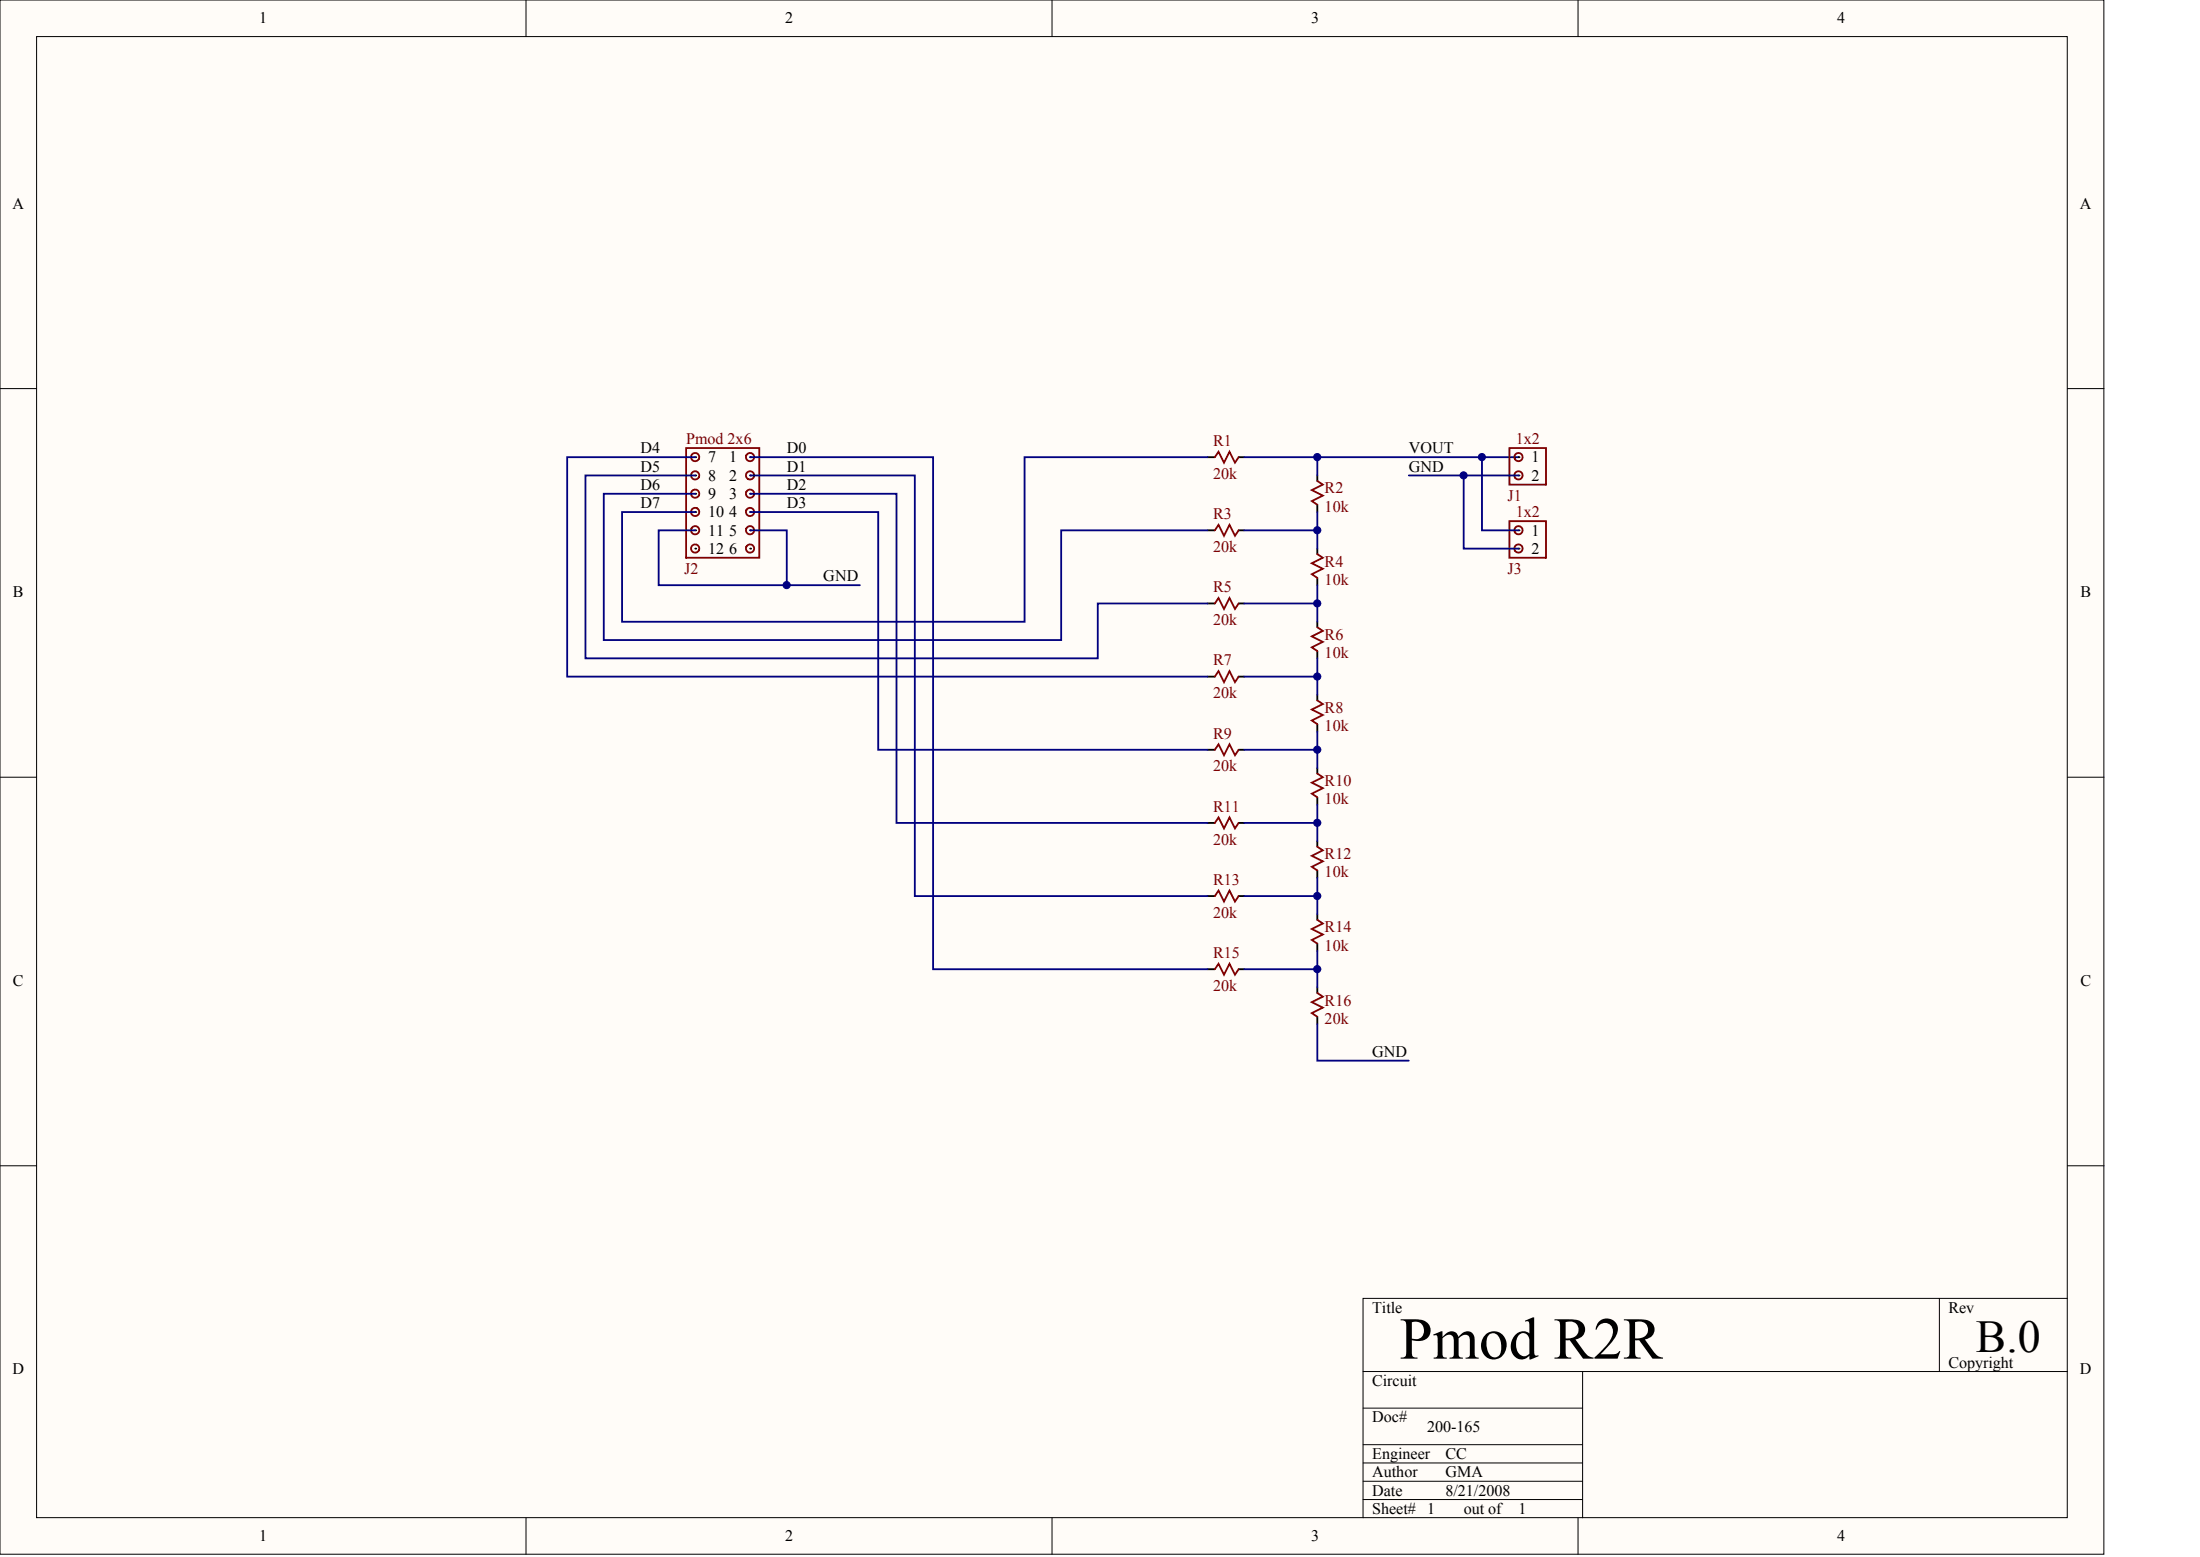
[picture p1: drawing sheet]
<svg xmlns="http://www.w3.org/2000/svg" width="840mm" height="594mm" viewBox="0 0 840 594" stroke-linecap="round" stroke-linejoin="round" font-family="sans-serif">
<g fill="#fffcf8" stroke="#000" stroke-width=".38">
<path d="M0 0h802.9v593h-802.9z"/>
<path d="M14 14h775v565.1h-775z"/>
</g>
<g fill="none" stroke="#000" stroke-width=".38">
<path d="M200.7 0v14M401.5 0v14M602.2 0v14M0 148.3h14M789 148.3h14M0 296.5h14M789 296.5h14M0 444.8h14M789 444.8h14M740.1 495.4v27.9M789 495.4h-268.8v83.7M520.2 523.3h268.8"/>
<path d="M520.2 537.3h83.8M604 523.3v55.8M520.2 558.2h83.8M520.2 551.2h83.8M200.7 579.1v14M401.5 579.1v14M520.2 565.2h83.8M520.2 572.2h83.8M602.2 579.1v14"/>
</g>
<g fill="#000">
<circle cx="265.3" cy="174.4" r=".35"/>
<circle cx="286.3" cy="174.4" r=".35"/>
<circle cx="579.6" cy="174.4" r=".35"/>
<circle cx="265.3" cy="181.4" r=".35"/>
<circle cx="265.3" cy="195.4" r=".35"/>
<circle cx="265.3" cy="188.4" r=".35"/>
<circle cx="286.3" cy="181.4" r=".35"/>
<circle cx="286.3" cy="188.4" r=".35"/>
<circle cx="286.3" cy="195.4" r=".35"/>
<circle cx="579.6" cy="181.4" r=".35"/>
<circle cx="265.3" cy="209.3" r=".35"/>
<circle cx="265.3" cy="202.4" r=".35"/>
<circle cx="286.3" cy="202.4" r=".35"/>
<circle cx="286.3" cy="209.3" r=".35"/>
<circle cx="579.6" cy="202.4" r=".35"/>
<circle cx="579.6" cy="209.3" r=".35"/>
</g>
<g fill="none" stroke="#800000" stroke-width=".7">
<path d="M261.8 171h28v41.8h-28zM463.6 174.4l1.4-2.1 2.1 4.2 2.1-4.2 2.1 4.2 1.4-2.1M576.1 171h13.9v13.9h-13.9zM284.9 187.6a1.57 1.57 0 0 1 2.6-.2 1.57 1.57 0 0 1-.9 2.5 1.57 1.57 0 0 1-1.9-1.8l.2-.5M502.7 183.5l2.1 1.4-4.2 2.1 4.2 2.1-4.2 2.1 2.1 1.4M576.1 198.9h13.9v13.9h-13.9zM266.7 210a1.57 1.57 0 0 0-1.3-2.3 1.57 1.57 0 0 0-1.6 2.1 1.57 1.57 0 0 0 2.6 .6l.3-.3M463.6 202.4l1.4-2.1 2.1 4.1 2.1-4.1 2.1 4.1 1.4-2M502.7 211.4l2.1 1.4-4.2 2.1 4.2 2.1-4.2 2.1 2.1 1.4M463.6 230.3l1.4-2.1 2.1 4.2 2.1-4.2 2.1 4.2 1.4-2.1M502.7 239.3l2.1 1.4-4.2 2.1 4.2 2.1-4.2 2.1 2.1 1.4M463.6 258.2l1.4-2.1 2.1 4.2 2.1-4.2 2.1 4.2 1.4-2.1"/>
<path d="M502.7 267.2l2.1 1.4-4.2 2.1 4.2 2.1-4.2 2.1 2.1 1.4M463.6 286.1l1.4-2.1 2.1 4.2 2.1-4.2 2.1 4.2 1.4-2.1M502.7 295.2l2.1 1.3-4.2 2.1 4.2 2.1-4.2 2.1 2.1 1.4M463.6 314l1.4-2.1 2.1 4.2 2.1-4.2 2.1 4.2 1.4-2.1M502.7 323.1l2.1 1.4-4.2 2 4.2 2.1-4.2 2.1 2.1 1.4M463.6 341.9l1.4-2.1 2.1 4.2 2.1-4.2 2.1 4.2 1.4-2.1M502.7 351l2.1 1.4-4.2 2.1 4.2 2.1-4.2 2 2.1 1.4M463.6 369.8l1.4-2.1 2.1 4.2 2.1-4.2 2.1 4.2 1.4-2.1M502.7 378.9l2.1 1.4-4.2 2.1 4.2 2.1-4.2 2.1 2.1 1.4"/>
<circle cx="265.3" cy="174.4" r="1.57"/>
<circle cx="286.2" cy="174.4" r="1.57"/>
<circle cx="579.5" cy="174.4" r="1.57"/>
<circle cx="265.3" cy="195.3" r="1.57"/>
<circle cx="265.3" cy="181.4" r="1.57"/>
<circle cx="265.3" cy="188.4" r="1.57"/>
<circle cx="286.2" cy="195.3" r="1.57"/>
<circle cx="286.2" cy="181.4" r="1.57"/>
<circle cx="579.5" cy="181.4" r="1.57"/>
<circle cx="265.3" cy="202.3" r="1.57"/>
<circle cx="286.2" cy="202.3" r="1.57"/>
<circle cx="286.2" cy="209.3" r="1.57"/>
<circle cx="579.5" cy="202.3" r="1.57"/>
<circle cx="579.5" cy="209.3" r="1.57"/>
</g>
<g fill="none" stroke="#000" stroke-width=".7">
<path d="M460.8 174.4h2.8M472.7 174.4h2.1M502.7 181.4v2.1M502.7 192.6v2.8M460.8 202.4h2.8M472.7 202.4h2.1M502.7 209.3v2.1M460.8 230.3h2.8M472.7 230.3h2.1M502.7 220.5v2.8M502.7 237.2v2.1M460.8 258.2h2.8"/>
<path d="M472.7 258.2h2.1M502.7 248.4v2.8M502.7 265.1v2.1M502.7 276.3v2.8M460.8 286.1h2.8M472.7 286.1h2.1M502.7 293.1v2.1M460.8 314h2.8M472.7 314h2.1M502.7 304.2v2.8M502.7 321v2.1M502.7 332.1v2.8"/>
<path d="M460.8 341.9h2.8M472.7 341.9h2.1M502.7 348.9v2.1M460.8 369.8h2.8M472.7 369.8h2.1M502.7 360v2.8M502.7 376.8v2.1M502.7 388v2.7"/>
</g>
<g fill="none" stroke="#000080" stroke-width=".7">
<path d="M265.3 174.4h-48.8v83.8h244.3M286.3 174.4h69.8v195.4h104.7M460.8 174.4h-69.8v62.8h-153.6v-41.8h27.9M474.8 174.4h104.8M502.7 174.4v7M565.6 174.4v28h14M265.3 181.4h-41.9v69.8h195.6v-20.9h41.8M265.3 188.4h-34.9v55.8h174.6v-41.8h55.8M286.3 181.4h62.8v160.5h111.7M286.3 188.4h55.8v125.6h118.7M286.3 195.4h48.9v90.7h125.6M502.7 195.4v13.9"/>
<path d="M537.7 181.4h41.9M558.6 181.4v27.9h21M265.3 202.4h-13.9v20.9h48.8v-20.9h-13.9M474.8 202.4h27.9M300.2 223.3h28M474.8 230.3h27.9M502.7 223.3v13.9M474.8 258.2h27.9M502.7 251.2v13.9M502.7 279.1v14M474.8 286.1h27.9M474.8 314h27.9"/>
<path d="M502.7 307v14M502.7 334.9v14M474.8 341.9h27.9M474.8 369.8h27.9M502.7 362.8v14M502.7 390.7v14h35"/>
</g>
<g fill="#000080" stroke="#000080" stroke-width=".38">
<circle cx="300.2" cy="223.2" r="1.36"/>
<circle cx="502.7" cy="369.8" r="1.36"/>
<circle cx="502.7" cy="341.9" r="1.36"/>
<circle cx="502.7" cy="314" r="1.36"/>
<circle cx="502.7" cy="286" r="1.36"/>
<circle cx="502.7" cy="258.1" r="1.36"/>
<circle cx="502.7" cy="230.2" r="1.36"/>
<circle cx="502.7" cy="202.3" r="1.36"/>
<circle cx="502.7" cy="174.4" r="1.36"/>
<circle cx="558.6" cy="181.4" r="1.36"/>
<circle cx="565.6" cy="174.4" r="1.36"/>
</g>
<text font-size="22.7" x="534.2" y="518.4">Pmod R2R</text>
<text font-size="17.4" x="754.1" y="515.8">B.0</text>
<g font-size="6.1">
<text x="98.9" y="9">1</text>
<text x="299.6" y="9">2</text>
<text x="500.4" y="9">3</text>
<text x="701.1" y="9">4</text>
<text x="4.7" y="79.6">A</text>
<text x="793.8" y="79.6">A</text>
<text x="244.4" y="172.9">D4</text>
<text x="300.2" y="172.9">D0</text>
<text x="537.7" y="172.9">VOUT</text>
<text x="244.4" y="179.9">D5</text>
<text x="270.2" y="176.4">7</text>
<text x="278.3" y="176.4">1</text>
<text x="300.2" y="179.9">D1</text>
<text x="537.7" y="179.9">GND</text>
<text x="584.4" y="176.4">1</text>
<text x="270.2" y="183.4">8</text>
<text x="278.3" y="183.4">2</text>
<text x="584.4" y="183.4">2</text>
<text x="244.4" y="186.9">D6</text>
<text x="270.2" y="190.4">9</text>
<text x="278.3" y="190.4">3</text>
<text x="300.2" y="186.9">D2</text>
<text x="244.4" y="193.9">D7</text>
<text x="270.2" y="197.4">10</text>
<text x="278.3" y="197.4">4</text>
<text x="300.2" y="193.9">D3</text>
<text x="270.2" y="204.3">11</text>
<text x="278.3" y="204.3">5</text>
<text x="584.4" y="204.3">1</text>
<text x="270.2" y="211.3">12</text>
<text x="278.3" y="211.3">6</text>
<text x="584.4" y="211.3">2</text>
<text x="314.2" y="221.8">GND</text>
<text x="5" y="227.8">B</text>
<text x="794" y="227.8">B</text>
<text x="5" y="376.1">C</text>
<text x="794" y="376.1">C</text>
<text x="523.7" y="403.2">GND</text>
<text x="523.7" y="500.9">Title</text>
<text x="743.6" y="500.9">Rev</text>
<text x="743.6" y="521.8">Copyright</text>
<text x="4.7" y="524.4">D</text>
<text x="793.8" y="524.4">D</text>
<text x="523.7" y="528.8">Circuit</text>
<text x="523.7" y="542.7">Doc#</text>
<text x="544.6" y="546.2">200-165</text>
<text x="523.7" y="556.7">Engineer</text>
<text x="551.6" y="556.7">CC</text>
<text x="523.7" y="563.7">Author</text>
<text x="551.6" y="563.7">GMA</text>
<text x="523.7" y="570.6">Date</text>
<text x="551.6" y="570.6">8/21/2008</text>
<text x="523.7" y="577.6">Sheet# 1</text>
<text x="558.6" y="577.6">out of</text>
<text x="579.6" y="577.6">1</text>
<text x="98.9" y="588.1">1</text>
<text x="299.6" y="588.1">2</text>
<text x="500.4" y="588.1">3</text>
<text x="701.1" y="588.1">4</text>
</g>
<g font-size="6.1" fill="#800000">
<text x="261.8" y="169.4">Pmod 2x6</text>
<text x="462.9" y="170.1">R1</text>
<text x="578.5" y="169.4">1x2</text>
<text x="462.9" y="182.7">20k</text>
<text x="505.5" y="188.3">R2</text>
<text x="575.4" y="191.1">J1</text>
<text x="505.5" y="195.3">10k</text>
<text x="578.5" y="197.4">1x2</text>
<text x="462.9" y="198.1">R3</text>
<text x="462.9" y="210.6">20k</text>
<text x="261.1" y="219">J2</text>
<text x="505.5" y="216.2">R4</text>
<text x="575.4" y="219">J3</text>
<text x="462.9" y="226">R5</text>
<text x="505.5" y="223.2">10k</text>
<text x="462.9" y="238.5">20k</text>
<text x="505.5" y="244.1">R6</text>
<text x="505.5" y="251.1">10k</text>
<text x="462.9" y="253.9">R7</text>
<text x="462.9" y="266.4">20k</text>
<text x="505.5" y="272">R8</text>
<text x="462.9" y="281.8">R9</text>
<text x="505.5" y="279">10k</text>
<text x="462.9" y="294.3">20k</text>
<text x="505.5" y="299.9">R10</text>
<text x="462.9" y="309.7">R11</text>
<text x="505.5" y="306.9">10k</text>
<text x="462.9" y="322.3">20k</text>
<text x="505.5" y="327.8">R12</text>
<text x="505.5" y="334.8">10k</text>
<text x="462.9" y="337.6">R13</text>
<text x="462.9" y="350.2">20k</text>
<text x="505.5" y="355.7">R14</text>
<text x="462.9" y="365.5">R15</text>
<text x="505.5" y="362.7">10k</text>
<text x="462.9" y="378.1">20k</text>
<text x="505.5" y="383.7">R16</text>
<text x="505.5" y="390.6">20k</text>
</g>
</svg>
